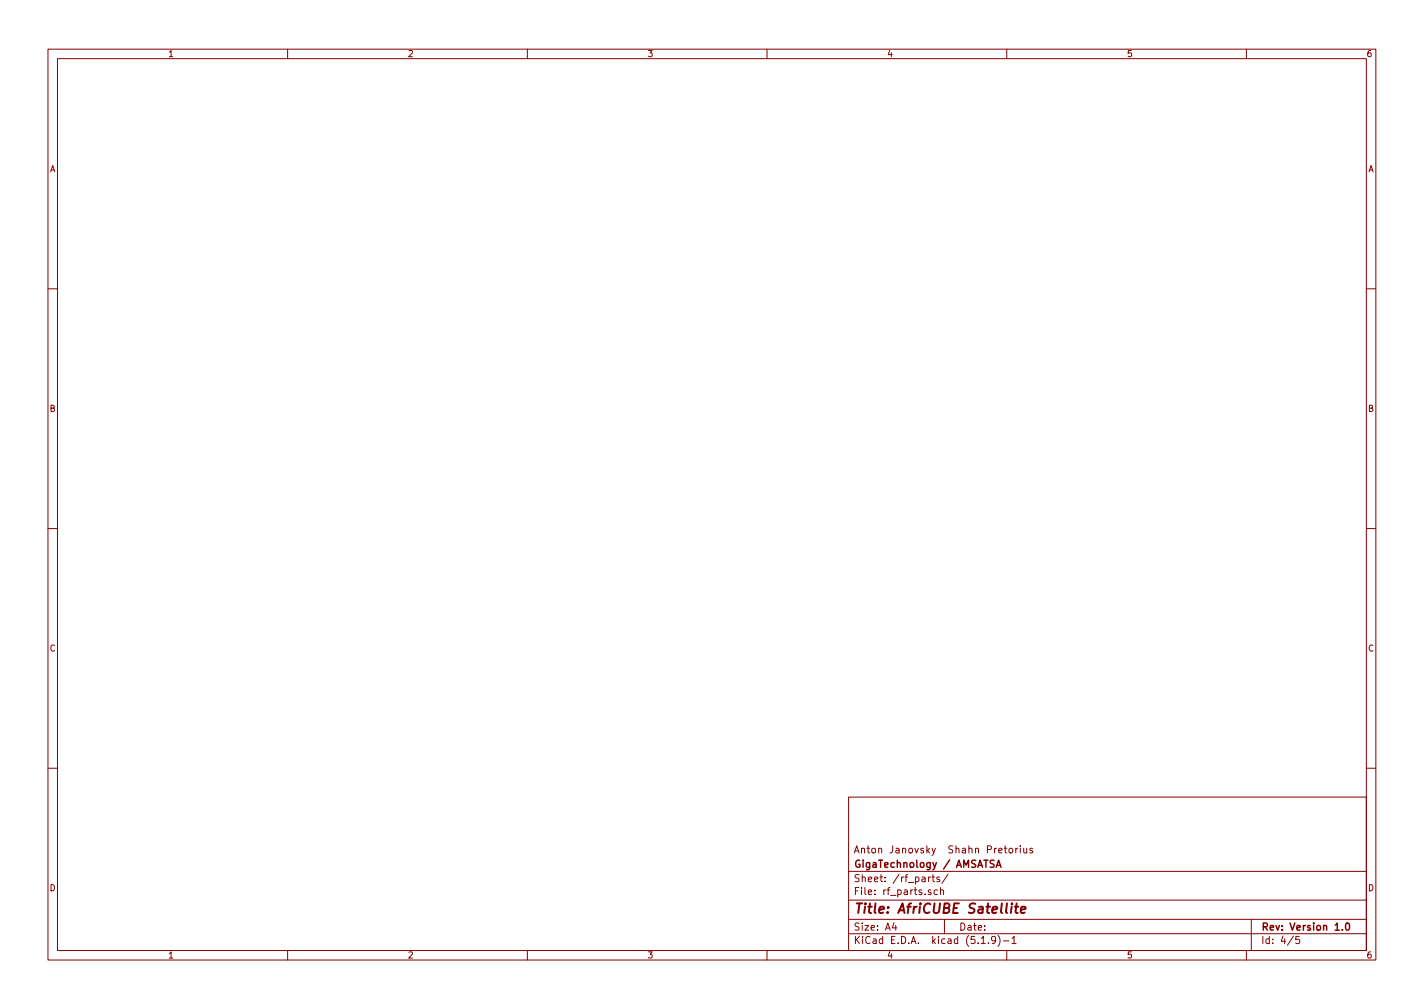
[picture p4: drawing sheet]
<svg xmlns="http://www.w3.org/2000/svg" width="297mm" height="210mm" viewBox="0 0 297 210" stroke-linecap="round" stroke-linejoin="round" font-family="sans-serif">
<g fill="none" stroke="#840000" stroke-width=".21">
<path d="M10 10.3h277v189.9h-277zM12 12.2h273v186.1h-273zM60 10.3v1.9M110 10.3v1.9M160 10.3v1.9M210 10.3v1.9M260 10.3v1.9M10 60.2h2M285 60.2h2M10 110.3h2M285 110.3h2M10 160.2h2"/>
<path d="M177 166.3h108v32h-108zM209.5 176.9h.5M209.7 176.4v1.3l.3 .2M210.5 177.1l.2-.2 .5 .2v.7l-.2 .1-.5-.1zM211.9 176.9v1M212.3 176.9l-.4 .3M212.8 176.4v.2M212.8 176.9v1M213.5 176.9l.1 .9 .4 .1 .2-.1M214.2 176.9v1M215.4 177l-.4-.1-.2 .2 .1 .3 .5 .1v.3h-.6M285 160.2h2"/>
<path d="M60 198.3v1.9M110 198.3v1.9M160 198.3v1.9M177 194.8h108M177 191.8h108M177 187.8h108M177 181.8h108M186.5 192.5l-.4 1h1M186.8 193v1M193.7 182.9v1M194.1 182.9l-.4 .3M194.2 185.7l-.4-.1-.2 .2 .1 .2 .5 .2v.3h-.6"/>
<path d="M194.4 182.9h.6M194.6 182.4v1.3l.4 .2M195.6 185.7l-.5-.1-.3 .3 .2 .6h.6M196 183l-.4-.1-.2 .2 .1 .3 .5 .1v.3h-.6M196.2 185.7l.2-.1 .4 .1v.9M196.2 185.1v1.5M197 191.8v3M197.8 182.3l-1.3 2M204.7 196.8h.8M206.2 196.7v.1M207.7 196l-.3 .3-.4-.1-.2-.2 .2-.6 .4-.1 .3 .3-.1 .9-.3 .3h-.3M208.2 195.1a1.71 1.71 0 0 1 0 2.3"/>
<path d="M209.3 196.3h1.2M210 198.3v1.9M211.1 195.8l.4-.5v1.5M211.1 196.8h.9M260 198.3v1.9M261 191.8v6.5M269.8 195.2l-1.2 2M271 195.3h-.7v.7h.7l.1 .2-.1 .5-.2 .1-.5-.1"/>
</g>
<path d="M207.4 179.5l-.6-.1-.3 .3 .1 .3 .7 .4v.4l-.2 .1-.6-.1M207.8 180.9l.5-1.5 .5 1.5M207.9 180.5h.8M280 193.9v.1M280.8 192.7l.4-.2a.86 .86 0 0 1-.2 1.5l-.2-.1-.1-.4z" fill="none" stroke="#840000" stroke-width=".3"/>
<path d="M211 189.1l-.2 1.3M211.1 188.4v.2M211.7 189.1h.7M212.1 188.4l-.3 1.8 .1 .1 .4 .1M212.9 189.8l1-.2v-.4l-.6-.1-.3 .3v.9h.7" fill="none" stroke="#840000" stroke-width=".41"/>
<text font-size="2.8" fill="#840000" x="178" y="190.5">Title: AfriCUBE Satellite</text>
<g font-size="2.1" fill="#840000">
<text x="178" y="178">Anton Janovsky Shahn Pretorius</text>
<text x="178" y="184">Sheet: /rf_parts/</text>
<text x="178" y="181">GigaTechnology / AMSATSA</text>
<text x="178" y="186.7">File: rf_parts.sch</text>
<text x="178" y="196.9">KiCad E.D.A. kicad (5.1.9)-1</text>
<text x="178" y="194.1">Size: A4</text>
<text x="200" y="194.1">Date:</text>
<text x="263" y="194.1">Rev: Version 1.0</text>
<text x="263" y="196.9">Id: 4/5</text>
</g>
<g font-size="1.8" fill="#840000">
<text x="35" y="11.9">1</text>
<text x="85" y="11.9">2</text>
<text x="135" y="11.9">3</text>
<text x="185" y="11.9">4</text>
<text x="235" y="11.9">5</text>
<text x="285" y="11.9">6</text>
<text x="10.4" y="35.9">A</text>
<text x="285.4" y="35.9">A</text>
<text x="10.4" y="85.9">B</text>
<text x="285.4" y="85.9">B</text>
<text x="10.4" y="135.9">C</text>
<text x="285.4" y="135.9">C</text>
<text x="10.4" y="185.9">D</text>
<text x="285.4" y="185.9">D</text>
<text x="35" y="199.9">1</text>
<text x="85" y="199.9">2</text>
<text x="135" y="199.9">3</text>
<text x="185" y="199.9">4</text>
<text x="235" y="199.9">5</text>
<text x="285" y="199.9">6</text>
</g>
</svg>
